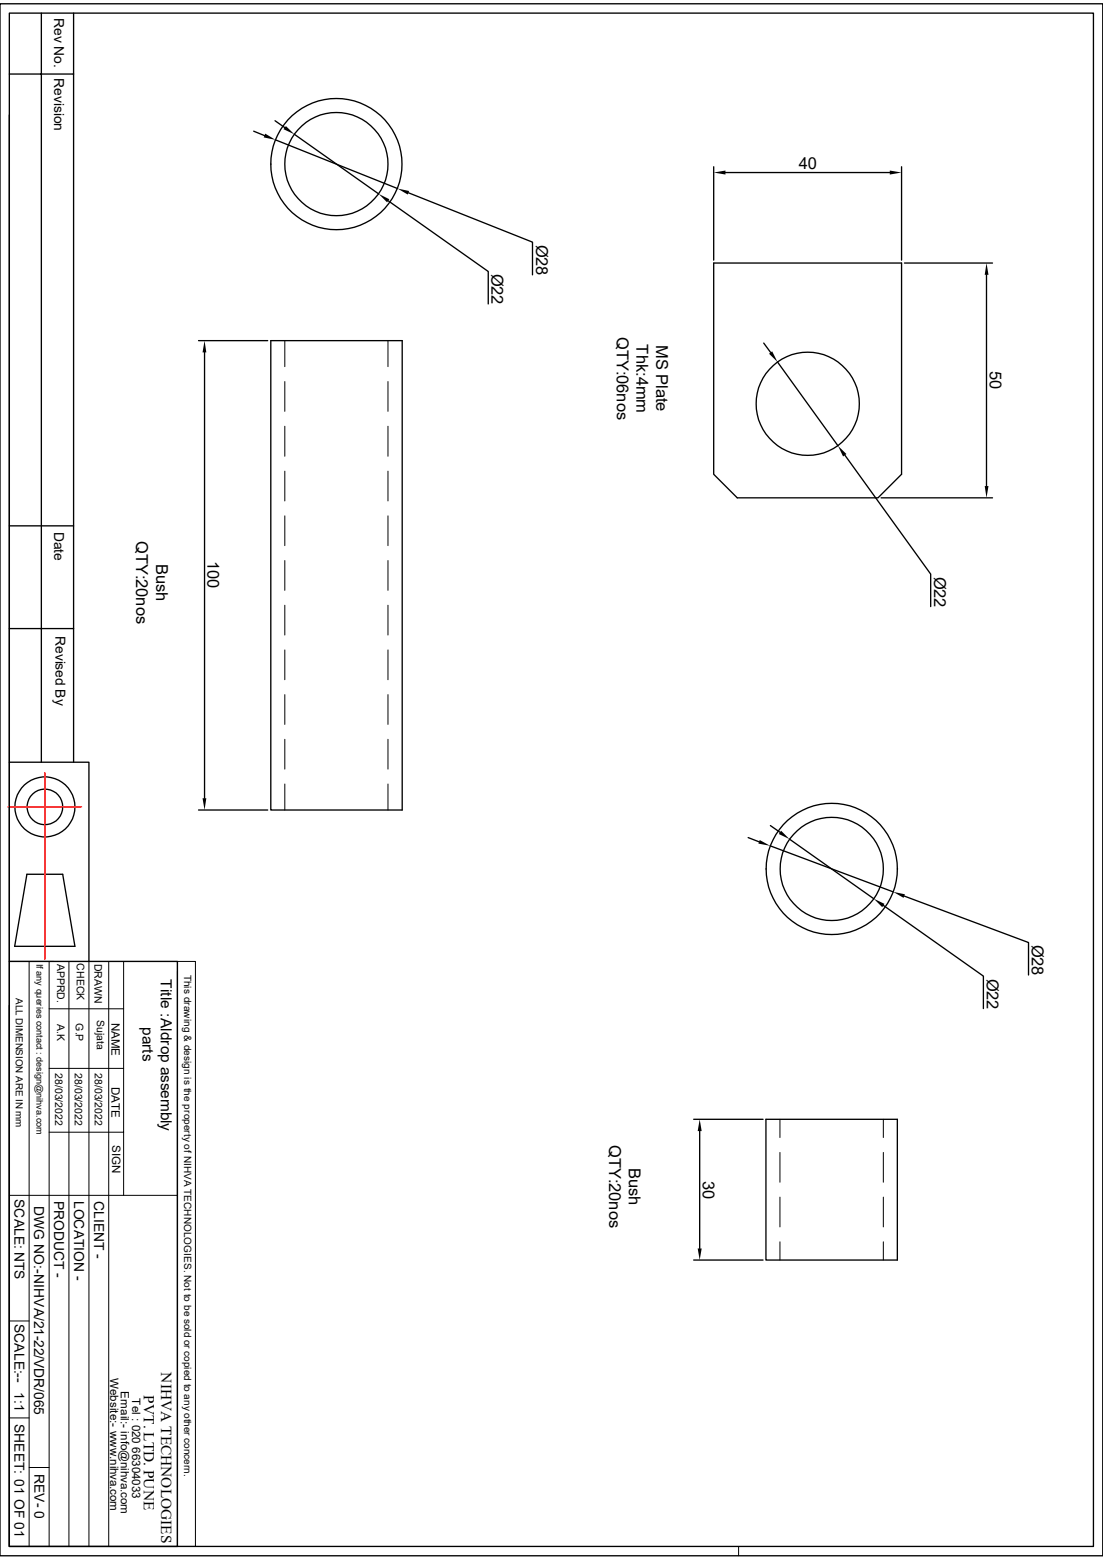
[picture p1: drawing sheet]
<svg xmlns="http://www.w3.org/2000/svg" width="210mm" height="297mm" viewBox="0 0 210 297" stroke-linecap="round" stroke-linejoin="round" font-family="sans-serif">
<g fill="none" stroke="#000" stroke-width=".25">
<path d="M0 .7h210v295.5h-210zM1.8 14.1h12.2M1.8 2.5h206.4v291.9h-206.4zM7.9 2.5v142.6M14 2.5v142.6M1.8 21.9v123.2h15.1v37.9M48.3 25l2.1 .8M51.6 31.2h.1M52.4 23l1.8 1.3M52.5 26.6l23.2 9.3M56 25.6l16.1 11.3M73.9 38.2l19.1 13.5v6.2"/>
<path d="M77.8 36.7l23.6 9.4v6.2M135.9 31.7v17.8M138.1 32.9h31.3M171.7 31.7v17.8M135.9 50.1h35.8v40.2l-4.5 4.5h-26.8l-4.5-4.5zM172.2 50.1h16.8M187.8 52.3v40.2M37.8 64.9h13.2M38.9 67.1v84.9M51.6 64.9h25v89.3h-25zM145.4 65.3l1.3 1.8M148 68.9l11.6 16"/>
<path d="M160.9 86.7l16.3 22.6v6.2M167.8 94.8h21.2M1.8 119.7h12.2M1.8 100.1h12.2M1.8 145.1v37.9M37.8 154.2h13.2M142.5 159.5l2 .8M146.7 157.2l1.8 1.3M150.3 159.8l16.1 11.3M5.1 166.5h6.8l2.4 13.7h-11.5zM145.8 165.4h.1M146.6 161l23.5 8.8"/>
<path d="M168.2 172.4l19 13.4v6.2M170.9 165.4h.1M172.2 170.6l23.6 8.9v6.1M1.8 183h32v111.4h-32zM1.8 191.4v103M132.1 213.1h13.2M133.2 215.3v22.4M145.8 213.1h25.1v26.8h-25.1zM132.1 239.9h13.2"/>
<circle cx="64" cy="31.2" r="12.5"/>
<circle cx="64.1" cy="31.2" r="9.8"/>
<circle cx="153.8" cy="76.9" r="9.8"/>
<circle cx="8.5" cy="153.6" r="3.4"/>
<circle cx="8.6" cy="153.6" r="5.7"/>
<circle cx="158.4" cy="165.4" r="12.5"/>
<circle cx="158.4" cy="165.4" r="9.8"/>
</g>
<g fill="none" stroke="#000" stroke-width=".19">
<path d="M54.2 64.9v4.9M54.2 72.6v5.7M73.9 64.9v4.9M73.9 72.6v5.7M54.2 81.2v5.7M54.2 89.7v5.7M54.2 98.2v5.7M73.9 81.2v5.7M73.9 89.7v5.7M73.9 98.2v5.7M54.2 106.7v5.7M54.2 115.2v5.7"/>
<path d="M73.9 106.7v5.7M73.9 115.2v5.7M54.2 123.7v5.7M54.2 132.2v5.7M73.9 123.7v5.7M73.9 132.2v5.7M54.2 140.8v5.6M54.2 149.3v4.9M73.9 140.8v5.6M73.9 149.3v4.9M1.8 183h32M5.5 183v111.4"/>
<path d="M9.4 192.1h14.1M9.4 183v111.4M13.1 183v111.4M16.9 183v111.4M20.7 183v111.4M23.5 183v44.6M33.8 183h3.4v111.4h-3.4zM33.8 184.9v109.5M9.4 215.6h14.1M9.4 203.4h14.1M148.5 213.1v3.5M148.5 219.4v5.7"/>
<path d="M168.2 213.1v3.5M168.2 219.4v5.7M1.8 227.6h32M148.5 227.9v5.7M148.5 236.4v3.5M168.2 227.9v5.7M168.2 236.4v3.5M1.8 251.5h3.7M1.8 270h3.7M5.5 279.4h3.9M140.6 294.4v1.8"/>
</g>
<path d="M1.5 153.6h14M8.6 147.1v35.6" fill="none" stroke="#f00" stroke-width=".25"/>
<g fill="#000">
<path d="M50.5 25.4l2 1.2-2.3-.4zM54.4 24l1.6 1.6-2-1zM72.1 36.9l2 1-.4 .6zM75.7 35.9l2.2 .5-.3 .6zM135.9 32.9l2.2-.4v.7zM169.4 32.5l2.3 .4-2.3 .3zM187.8 50.1l.4 2.2h-.7zM38.9 64.9l.4 2.2h-.7zM146.4 67.4l.6-.5 1 2zM159.6 84.9l1.6 1.5-.7 .5zM187.5 92.5h.7l-.4 2.3zM38.6 152h.7l-.4 2.2z"/>
<path d="M144.7 159.9l1.9 1.1-2.2-.4zM148.7 158.2l1.6 1.6-2-1zM166.4 171.1l2 1-.4 .6zM170.1 169.8l2.2 .5-.3 .6zM133.2 213.1l.4 2.2h-.8zM132.8 237.7h.8l-.4 2.2z"/>
</g>
<g font-size="3.1">
<text x="152.1" y="32.3">40</text>
<text x="102.1" y="46.6" transform="rotate(90 102.1 46.6)">Ø28</text>
<text x="93.6" y="52.1" transform="rotate(90 93.6 52.1)">Ø22</text>
<text x="117.5" y="64.1" transform="rotate(90 117.5 64.1)">QTY:06nos</text>
<text x="121.2" y="65.6" transform="rotate(90 121.2 65.6)">Thk:4mm</text>
<text x="124.9" y="65.7" transform="rotate(90 124.9 65.7)">MS Plate</text>
<text x="188.5" y="70.7" transform="rotate(90 188.5 70.7)">50</text>
<text x="26" y="103" transform="rotate(90 26 103)">QTY:20nos</text>
<text x="29.7" y="107.3" transform="rotate(90 29.7 107.3)">Bush</text>
<text x="39.5" y="106.8" transform="rotate(90 39.5 106.8)">100</text>
<text x="177.8" y="109.8" transform="rotate(90 177.8 109.8)">Ø22</text>
<text x="196.5" y="179.9" transform="rotate(90 196.5 179.9)">Ø28</text>
<text x="187.9" y="186.3" transform="rotate(90 187.9 186.3)">Ø22</text>
<text x="116" y="218" transform="rotate(90 116 218)">QTY:20nos</text>
<text x="119.8" y="222.3" transform="rotate(90 119.8 222.3)">Bush</text>
<text x="133.8" y="224.8" transform="rotate(90 133.8 224.8)">30</text>
</g>
<g font-size="2.9">
<text x="30.6" y="186.4" transform="rotate(90 30.6 186.4)">Title :Aldrop assembly</text>
<text x="27.1" y="195.5" transform="rotate(90 27.1 195.5)">parts</text>
<text x="30.7" y="261.3" transform="rotate(90 30.7 261.3)">NIHVA TECHNOLOGIES</text>
<text x="27.4" y="265.7" transform="rotate(90 27.4 265.7)">PVT. LTD. PUNE</text>
</g>
<g font-size="2.6">
<text x="10.3" y="3.5" transform="rotate(90 10.3 3.5)">Rev No.</text>
<text x="10.3" y="14.9" transform="rotate(90 10.3 14.9)">Revision</text>
<text x="10.3" y="101.3" transform="rotate(90 10.3 101.3)">Date</text>
<text x="10.6" y="121.1" transform="rotate(90 10.6 121.1)">Revised By</text>
<text x="2.8" y="228.3" transform="rotate(90 2.8 228.3)">SCALE: NTS</text>
<text x="6.5" y="229.6" transform="rotate(90 6.5 229.6)">DWG NO:-NIHVA/21-22/VDR/065</text>
<text x="10.3" y="228.6" transform="rotate(90 10.3 228.6)">PRODUCT -</text>
<text x="14.1" y="228.6" transform="rotate(90 14.1 228.6)">LOCATION -</text>
<text x="17.9" y="228.7" transform="rotate(90 17.9 228.7)">CLIENT -</text>
<text x="2.8" y="252" transform="rotate(90 2.8 252)">SCALE:--</text>
<text x="2.8" y="265.1" transform="rotate(90 2.8 265.1)">1:1</text>
<text x="2.8" y="271.1" transform="rotate(90 2.8 271.1)">SHEET: 01 OF 01</text>
<text x="6.6" y="280.6" transform="rotate(90 6.6 280.6)">REV- 0</text>
</g>
<g font-size="2.2">
<text x="21.3" y="194.7" transform="rotate(90 21.3 194.7)">NAME</text>
<text x="21.3" y="206.9" transform="rotate(90 21.3 206.9)">DATE</text>
<text x="21.4" y="218" transform="rotate(90 21.4 218)">SIGN</text>
<text x="21" y="262.3" transform="rotate(90 21 262.3)">Website:- www.nihva.com</text>
<text x="23" y="264.9" transform="rotate(90 23 264.9)">Email:- info@nihva.com</text>
<text x="25.2" y="266.2" transform="rotate(90 25.2 266.2)">Tel : 020 66304033</text>
</g>
<g font-size="2">
<text x="10.9" y="183.5" transform="rotate(90 10.9 183.5)">APPRD.</text>
<text x="14.6" y="183.4" transform="rotate(90 14.6 183.4)">CHECK</text>
<text x="18" y="183.5" transform="rotate(90 18 183.5)">DRAWN</text>
<text x="10.9" y="195" transform="rotate(90 10.9 195)">A.K</text>
<text x="14.4" y="194.9" transform="rotate(90 14.4 194.9)">G.P</text>
<text x="18.5" y="194.3" transform="rotate(90 18.5 194.3)">Sujata</text>
<text x="10.5" y="204.3" transform="rotate(90 10.5 204.3)">28/03/2022</text>
<text x="14.3" y="204.3" transform="rotate(90 14.3 204.3)">28/03/2022</text>
<text x="18.1" y="204.3" transform="rotate(90 18.1 204.3)">28/03/2022</text>
</g>
<g font-size="1.9">
<text x="35.1" y="185.5" transform="rotate(90 35.1 185.5)">This drawing &amp; design is the property of NIHVA TECHNOLOGIES. Not to be sold or copied to any other concern.</text>
<text x="3" y="190" transform="rotate(90 3 190)">ALL DIMENSION ARE IN mm</text>
</g>
<text font-size="1.7" x="6.9" y="183.5" transform="rotate(90 6.9 183.5)">If any queries contact : design@nihva.com</text>
</svg>
